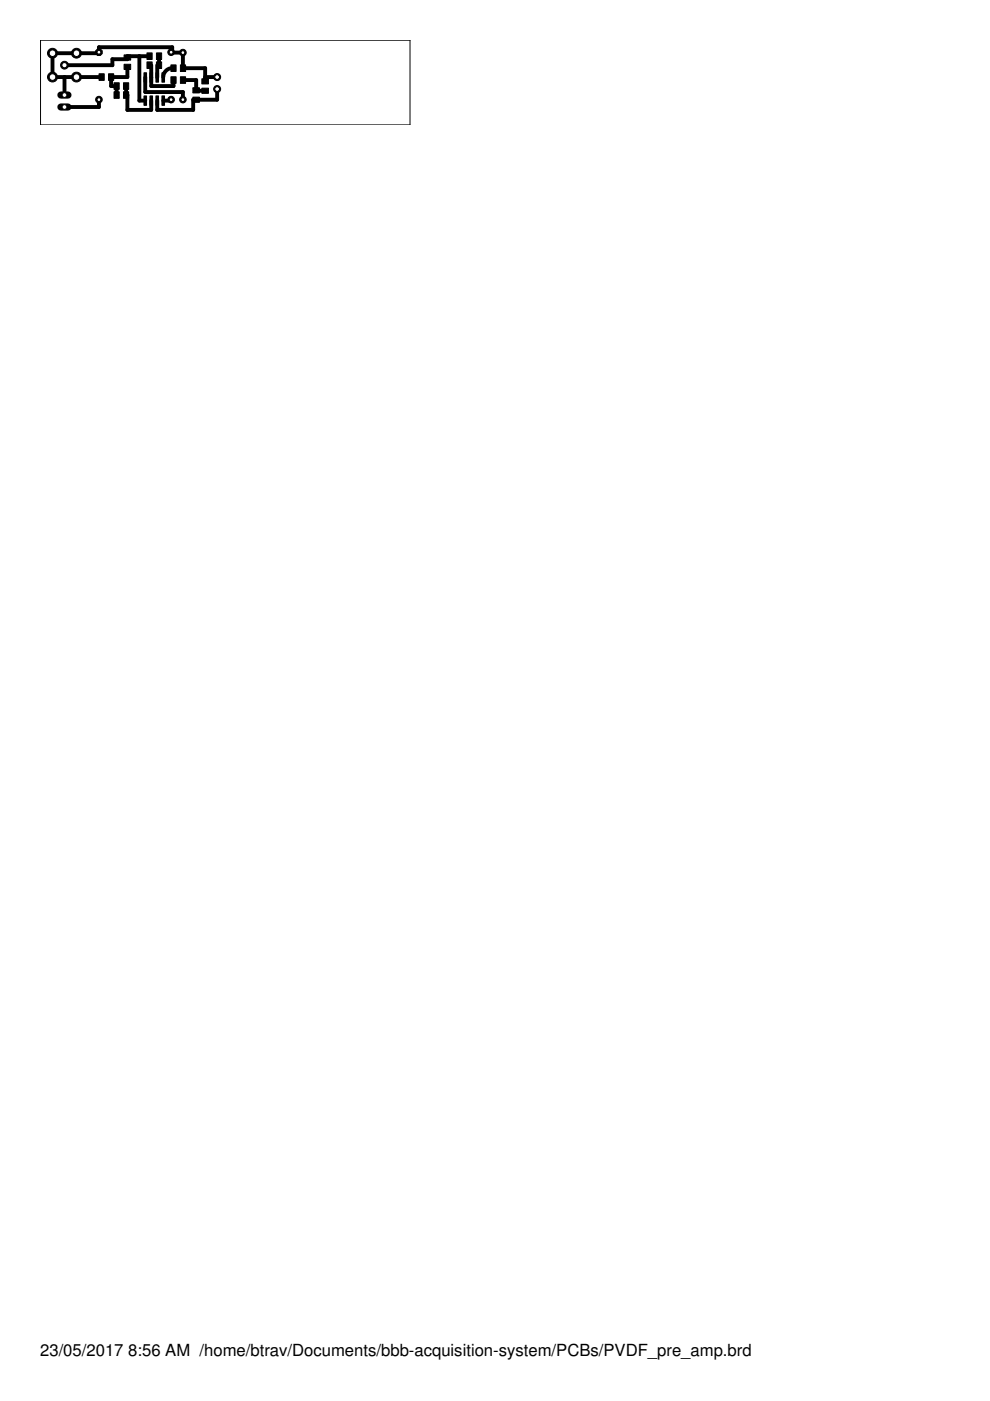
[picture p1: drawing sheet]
<svg xmlns="http://www.w3.org/2000/svg" width="210mm" height="297mm" viewBox="0 0 210 297" stroke-linecap="round" stroke-linejoin="round" font-family="sans-serif">
<g fill="#000" stroke="#000" stroke-width=".21">
<path d="M21 15.6h1.1v1.4h-1.1zM23 15.6h1.1v1.4h-1.1zM24.2 17.5h1.1v1.4h-1.1zM24.2 19.5h1.1v1.3h-1.1zM26.2 17.5h1.1v1.4h-1.1zM26.2 19.5h1.1v1.3h-1.1zM26.3 11.6h1.4v1.1h-1.4zM26.3 13.6h1.4v1.1h-1.4zM30.5 15.4h.6v2h-.6zM31.2 11.2h1.1v1.4h-1.1zM31.2 13.1h1.1v1.4h-1.1zM31.8 15.4h.5v2h-.5z"/>
<path d="M33.1 15.4h.5v2h-.5zM33.2 11.2h1.1v1.4h-1.1zM33.2 13.1h1.1v1.4h-1.1zM34.3 15.4h.6v2h-.6zM36.2 13.8h1.1v1.4h-1.1zM36.2 16.3h1.1v1.4h-1.1zM38.2 13.8h1.1v1.4h-1.1zM38.2 16.3h1.1v1.4h-1.1zM40.9 18.6h1.4v1.1h-1.4zM42.8 18.7h1.4v1.1h-1.4zM42.8 16.7h1.4v1.1h-1.4zM30.5 20.3h.6v2h-.6z"/>
<path d="M31.8 20.3h.5v2h-.5zM33.1 20.3h.5v2h-.5zM34.3 20.3h.6v2h-.6zM40.9 20.6h1.4v1.1h-1.4z"/>
</g>
<path d="M31.7 13.8h.4M33.3 13.8h.4M34.6 16.3v.1" fill="none" stroke="#000" stroke-width=".42"/>
<g fill="none" stroke="#000" stroke-width=".83">
<path d="M13.7 16.3v3.9M21.5 16.3h-10.4v-5h9.9v-1.3h15.5v1.2h2.3v3.3h4.7v2.8M26.7 18.2v2h.3v3.1h5.1v-2M27 14.2v2.1h-3.4v1.9h1.1v2M29.5 11.9v9.4h1.3M30.8 16.4v3.1h8v1.6M31.7 11.9h-4.7v.7h-3.2v1.2h-10.1M32.1 13.8v4.4h4.7v-1.2M33.3 13.8v2.6M33.7 11.9v1.9M36.8 14.5a1.93 1.93 0 0 0-2.2 1.8M38.8 17h2.8v2.2h1.9"/>
<path d="M43.5 16.3h2.5M46 18.9v2.2h-5v2.2h-7.7v-2M21 21.1v1.6h-7.3M36.3 21.1v.2h-1.7"/>
</g>
<circle cx="13.7" cy="13.8" r=".83" fill="#000" stroke="#000" stroke-width=".21"/>
<circle cx="13.7" cy="13.8" r=".55" fill="#fff" stroke="#000" stroke-width=".21"/>
<circle cx="11.1" cy="11.3" r="1.05" fill="#000" stroke="#000" stroke-width=".21"/>
<circle cx="11.1" cy="11.3" r=".7" fill="#fff" stroke="#000" stroke-width=".21"/>
<circle cx="16.2" cy="11.3" r="1.05" fill="#000" stroke="#000" stroke-width=".21"/>
<circle cx="16.2" cy="11.3" r=".7" fill="#fff" stroke="#000" stroke-width=".21"/>
<circle cx="16.2" cy="16.3" r="1.05" fill="#000" stroke="#000" stroke-width=".21"/>
<circle cx="16.2" cy="16.3" r=".7" fill="#fff" stroke="#000" stroke-width=".21"/>
<circle cx="11.1" cy="16.3" r="1.05" fill="#000" stroke="#000" stroke-width=".21"/>
<circle cx="11.1" cy="16.3" r=".7" fill="#fff" stroke="#000" stroke-width=".21"/>
<circle cx="21" cy="21.1" r=".7" fill="#000" stroke="#000" stroke-width=".21"/>
<circle cx="21" cy="21.1" r=".4" fill="#fff" stroke="#000" stroke-width=".21"/>
<circle cx="36.3" cy="21.1" r=".7" fill="#000" stroke="#000" stroke-width=".21"/>
<circle cx="36.3" cy="21.1" r=".4" fill="#fff" stroke="#000" stroke-width=".21"/>
<circle cx="38.8" cy="21.1" r=".7" fill="#000" stroke="#000" stroke-width=".21"/>
<circle cx="38.8" cy="21.1" r=".4" fill="#fff" stroke="#000" stroke-width=".21"/>
<circle cx="21" cy="11.1" r=".76" fill="#000" stroke="#000" stroke-width=".21"/>
<circle cx="21" cy="11.1" r=".4" fill="#fff" stroke="#000" stroke-width=".21"/>
<circle cx="36.3" cy="11.1" r=".7" fill="#000" stroke="#000" stroke-width=".21"/>
<circle cx="36.3" cy="11.1" r=".4" fill="#fff" stroke="#000" stroke-width=".21"/>
<circle cx="38.8" cy="11.2" r=".7" fill="#000" stroke="#000" stroke-width=".21"/>
<circle cx="38.8" cy="11.2" r=".4" fill="#fff" stroke="#000" stroke-width=".21"/>
<path d="M12.9 22.7h1.5" fill="none" stroke="#000" stroke-width="1.5"/>
<circle cx="13.7" cy="22.7" r=".51" fill="#fff" stroke="#000" stroke-width=".21"/>
<path d="M12.9 20.2h1.5" fill="none" stroke="#000" stroke-width="1.5"/>
<circle cx="13.7" cy="20.2" r=".51" fill="#fff" stroke="#000" stroke-width=".21"/>
<circle cx="46" cy="18.9" r=".74" fill="#000" stroke="#000" stroke-width=".21"/>
<circle cx="46" cy="18.9" r=".51" fill="#fff" stroke="#000" stroke-width=".21"/>
<circle cx="46" cy="16.3" r=".74" fill="#000" stroke="#000" stroke-width=".21"/>
<circle cx="46" cy="16.3" r=".51" fill="#fff" stroke="#000" stroke-width=".21"/>
<path d="M8.6 8.5h78.3v18h-78.3z" fill="none" stroke="#000" stroke-width=".21"/>
<g font-size="3.5">
<text x="8.5" y="287.5">23/05/2017</text>
<text x="27.2" y="287.5">8:56 AM /home/btrav/Documents/bbb-acquisition-system/PCBs/PVDF_pre_amp.brd</text>
</g>
</svg>
